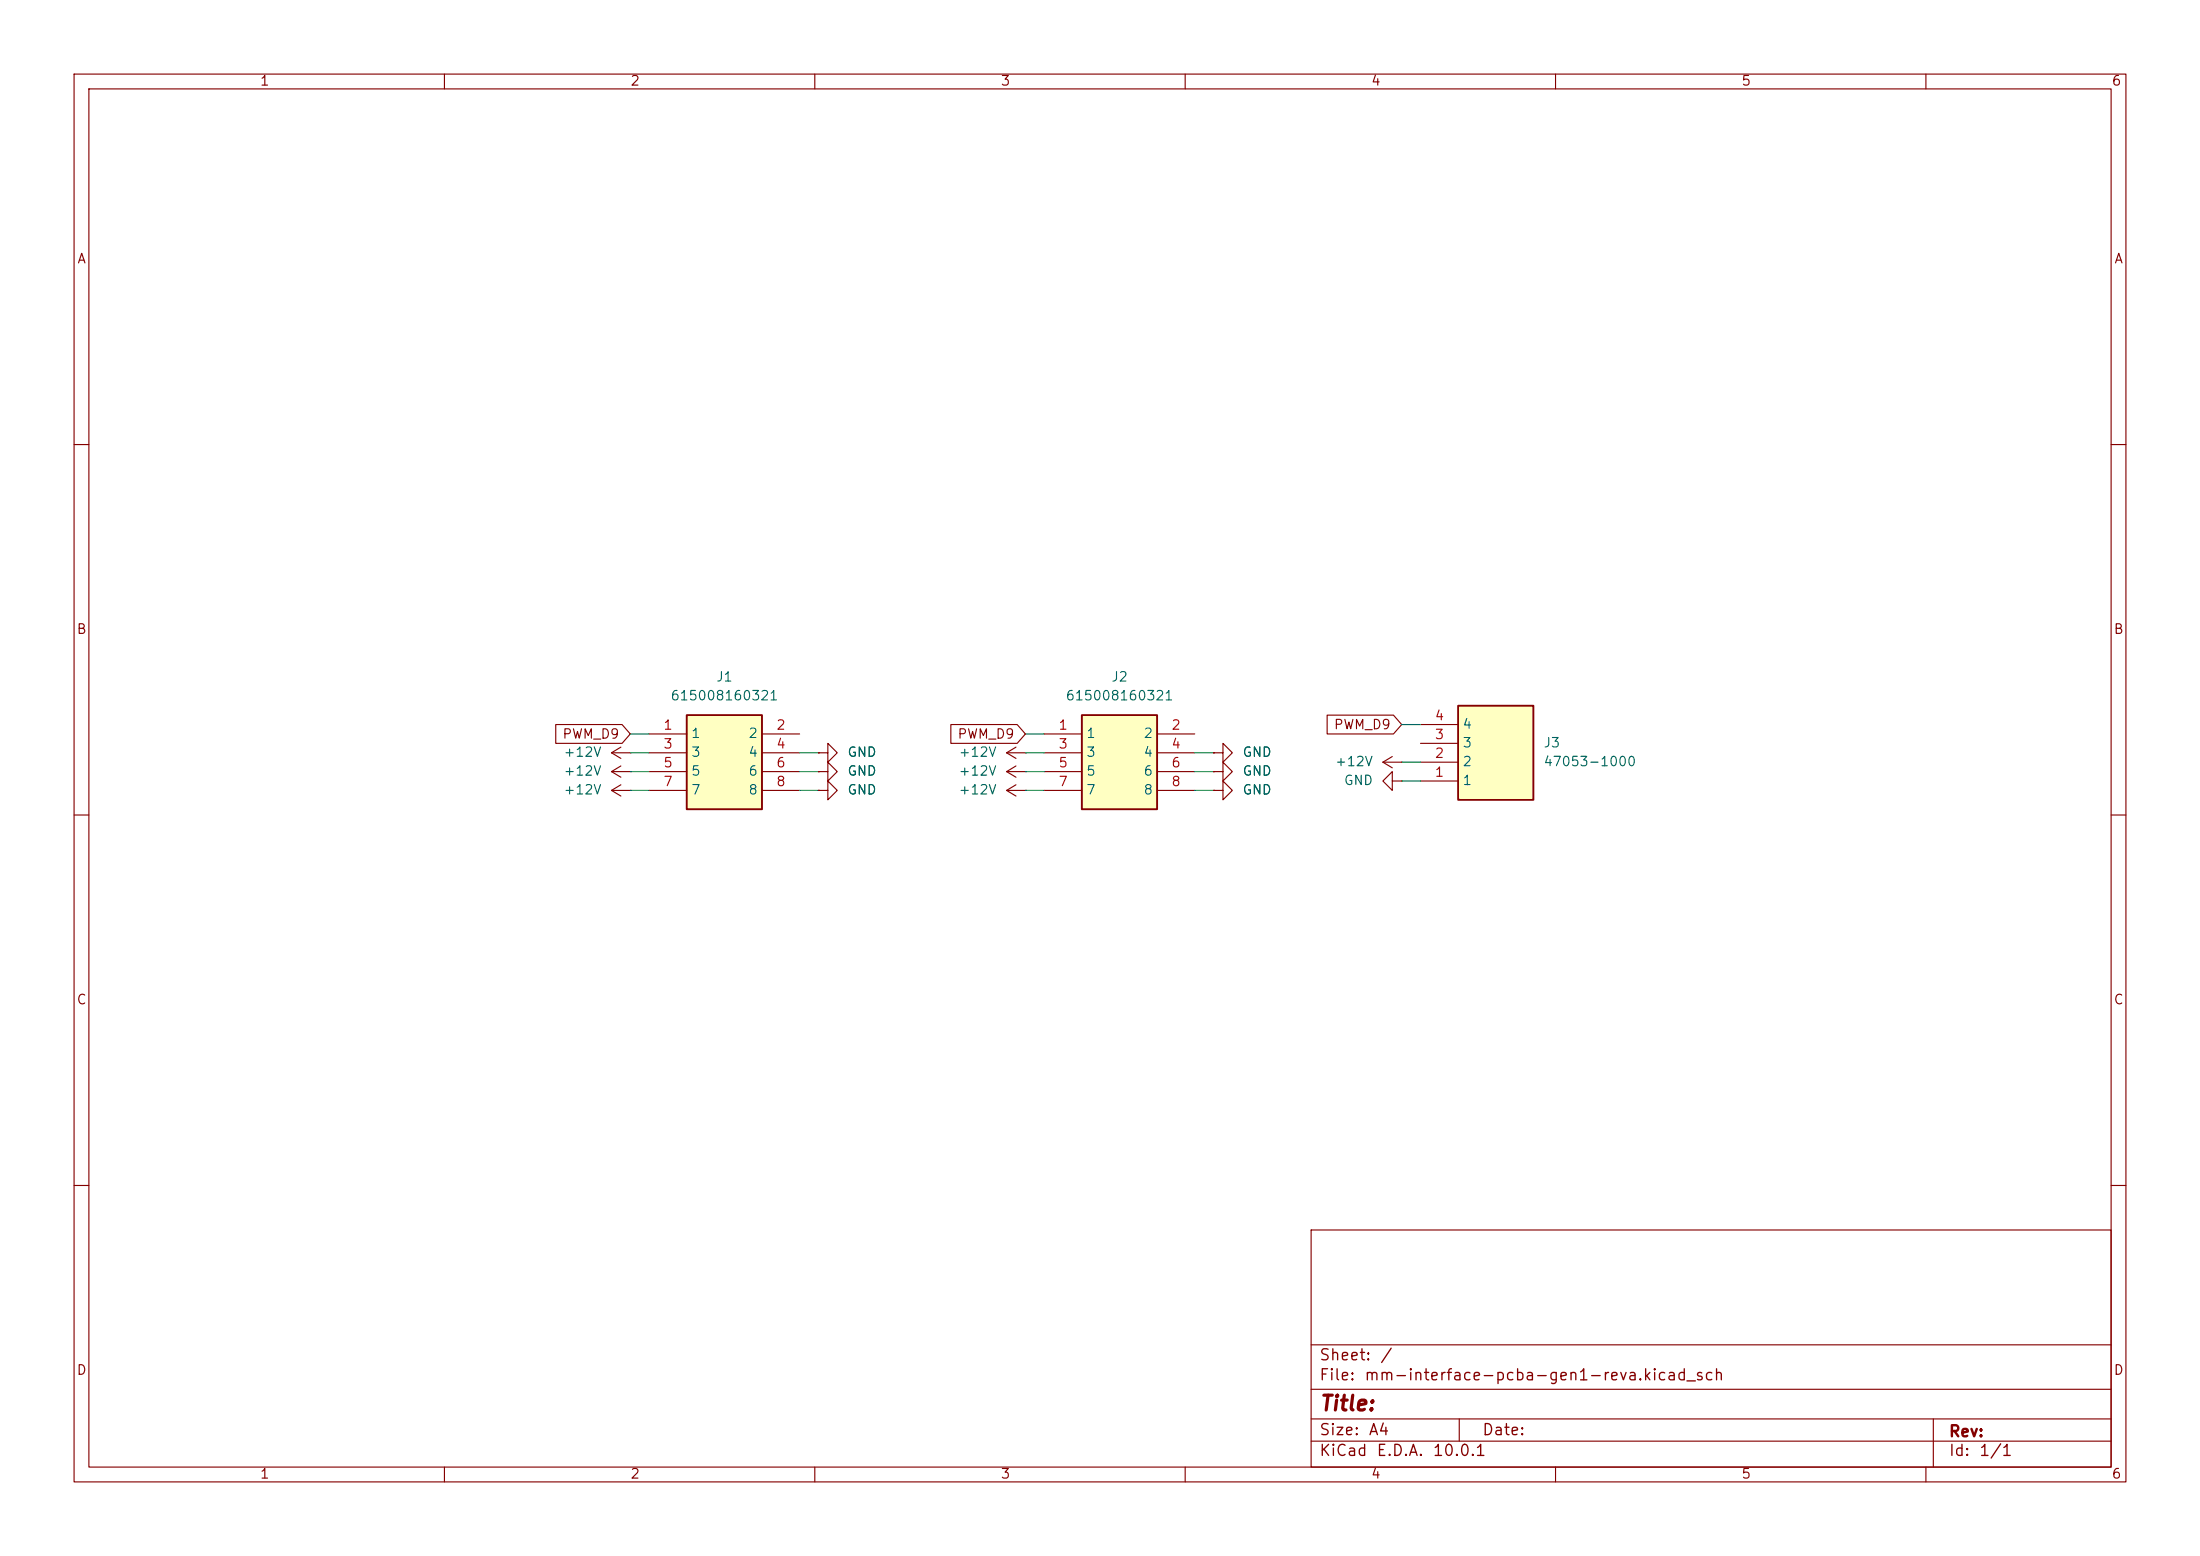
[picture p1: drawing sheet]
(kicad_sch
 (version 20231120)
 (generator "eeschema")
 (generator_version "8.0")
 (paper "A4")
 (lib_symbols
  (symbol "47053-1000:47053-1000" (exclude_from_sim no) (in_bom yes) (on_board yes)
   (property "Reference" "J" (at 16.51 7.62 0) (effects (font (size 1.27 1.27)) (justify left top)))
   (property "Value" "47053-1000" (at 16.51 5.08 0) (effects (font (size 1.27 1.27)) (justify left top)))
   (property "Footprint" "470531000" (at 16.51 -94.92 0) (effects (font (size 1.27 1.27)) (justify left top) (hide yes)))
   (property "Datasheet" "http://www.molex.com/pdm_docs/sd/470531000_sd.pdf" (at 16.51 -194.92 0) (effects (font (size 1.27 1.27)) (justify left top) (hide yes)))
   (property "Description" "MOLEX - 47053-1000 - HEADER, 4POS, 1ROW, 2.54MM" (at 0 0 0) (effects (font (size 1.27 1.27)) (hide yes)))
   (property "Height" "8" (at 16.51 -394.92 0) (effects (font (size 1.27 1.27)) (justify left top) (hide yes)))
   (property "Mouser Part Number" "538-47053-1000" (at 16.51 -494.92 0) (effects (font (size 1.27 1.27)) (justify left top) (hide yes)))
   (property "Mouser Price/Stock" "https://www.mouser.co.uk/ProductDetail/Molex/47053-1000?qs=ph4zPCVRuvqoDX7hrEhxNA%3D%3D" (at 16.51 -594.92 0) (effects (font (size 1.27 1.27)) (justify left top) (hide yes)))
   (property "Manufacturer_Name" "Molex" (at 16.51 -694.92 0) (effects (font (size 1.27 1.27)) (justify left top) (hide yes)))
   (property "Manufacturer_Part_Number" "47053-1000" (at 16.51 -794.92 0) (effects (font (size 1.27 1.27)) (justify left top) (hide yes)))
   (symbol "47053-1000_1_1"
    (rectangle (start 5.08 2.54) (end 15.24 -10.16) (stroke (width 0.254) (type default)) (fill (type background)))
    (pin passive line (at 0 -7.62 0) (length 5.08) (name "1" (effects (font (size 1.27 1.27)))) (number "1" (effects (font (size 1.27 1.27)))))
    (pin passive line (at 0 -5.08 0) (length 5.08) (name "2" (effects (font (size 1.27 1.27)))) (number "2" (effects (font (size 1.27 1.27)))))
    (pin passive line (at 0 -2.54 0) (length 5.08) (name "3" (effects (font (size 1.27 1.27)))) (number "3" (effects (font (size 1.27 1.27)))))
    (pin passive line (at 0 0 0) (length 5.08) (name "4" (effects (font (size 1.27 1.27)))) (number "4" (effects (font (size 1.27 1.27)))))))
  (symbol "615008160321:615008160321" (exclude_from_sim no) (in_bom yes) (on_board yes)
   (property "Reference" "J" (at 16.51 7.62 0) (effects (font (size 1.27 1.27)) (justify left top)))
   (property "Value" "615008160321" (at 16.51 5.08 0) (effects (font (size 1.27 1.27)) (justify left top)))
   (property "Footprint" "615008160321" (at 16.51 -94.92 0) (effects (font (size 1.27 1.27)) (justify left top) (hide yes)))
   (property "Datasheet" "https://www.we-online.com/components/products/datasheet/615008160321.pdf" (at 16.51 -194.92 0) (effects (font (size 1.27 1.27)) (justify left top) (hide yes)))
   (property "Description" "Modular Connectors / Ethernet Connectors WR-MJ_8P8C_THT_Vertical" (at 0 0 0) (effects (font (size 1.27 1.27)) (hide yes)))
   (property "Height" "16.35" (at 16.51 -394.92 0) (effects (font (size 1.27 1.27)) (justify left top) (hide yes)))
   (property "Mouser Part Number" "710-615008160321" (at 16.51 -494.92 0) (effects (font (size 1.27 1.27)) (justify left top) (hide yes)))
   (property "Mouser Price/Stock" "https://www.mouser.co.uk/ProductDetail/Wurth-Elektronik/615008160321?qs=OlC7AqGiEDmnhkTBXznxsQ%3D%3D" (at 16.51 -594.92 0) (effects (font (size 1.27 1.27)) (justify left top) (hide yes)))
   (property "Manufacturer_Name" "Wurth Elektronik" (at 16.51 -694.92 0) (effects (font (size 1.27 1.27)) (justify left top) (hide yes)))
   (property "Manufacturer_Part_Number" "615008160321" (at 16.51 -794.92 0) (effects (font (size 1.27 1.27)) (justify left top) (hide yes)))
   (symbol "615008160321_1_1"
    (rectangle (start 5.08 2.54) (end 15.24 -10.16) (stroke (width 0.254) (type default)) (fill (type background)))
    (pin passive line (at 0 0 0) (length 5.08) (name "1" (effects (font (size 1.27 1.27)))) (number "1" (effects (font (size 1.27 1.27)))))
    (pin passive line (at 20.32 0 180) (length 5.08) (name "2" (effects (font (size 1.27 1.27)))) (number "2" (effects (font (size 1.27 1.27)))))
    (pin passive line (at 0 -2.54 0) (length 5.08) (name "3" (effects (font (size 1.27 1.27)))) (number "3" (effects (font (size 1.27 1.27)))))
    (pin passive line (at 20.32 -2.54 180) (length 5.08) (name "4" (effects (font (size 1.27 1.27)))) (number "4" (effects (font (size 1.27 1.27)))))
    (pin passive line (at 0 -5.08 0) (length 5.08) (name "5" (effects (font (size 1.27 1.27)))) (number "5" (effects (font (size 1.27 1.27)))))
    (pin passive line (at 20.32 -5.08 180) (length 5.08) (name "6" (effects (font (size 1.27 1.27)))) (number "6" (effects (font (size 1.27 1.27)))))
    (pin passive line (at 0 -7.62 0) (length 5.08) (name "7" (effects (font (size 1.27 1.27)))) (number "7" (effects (font (size 1.27 1.27)))))
    (pin passive line (at 20.32 -7.62 180) (length 5.08) (name "8" (effects (font (size 1.27 1.27)))) (number "8" (effects (font (size 1.27 1.27)))))))
  (symbol "power:+12V"
   (power)
   (pin_numbers hide)
   (pin_names
    (offset 0) hide) (exclude_from_sim no) (in_bom yes) (on_board yes)
   (property "Reference" "#PWR" (at 0 -3.81 0) (effects (font (size 1.27 1.27)) (hide yes)))
   (property "Value" "+12V" (at 0 3.556 0) (effects (font (size 1.27 1.27))))
   (property "Footprint" "" (at 0 0 0) (effects (font (size 1.27 1.27)) (hide yes)))
   (property "Datasheet" "" (at 0 0 0) (effects (font (size 1.27 1.27)) (hide yes)))
   (property "Description" "Power symbol creates a global label with name \"+12V\"" (at 0 0 0) (effects (font (size 1.27 1.27)) (hide yes)))
   (symbol "+12V_0_1"
    (polyline (pts (xy -0.762 1.27) (xy 0 2.54)) (stroke (width 0) (type default)) (fill (type none)))
    (polyline (pts (xy 0 0) (xy 0 2.54)) (stroke (width 0) (type default)) (fill (type none)))
    (polyline (pts (xy 0 2.54) (xy 0.762 1.27)) (stroke (width 0) (type default)) (fill (type none))))
   (symbol "+12V_1_1"
    (pin power_in line (at 0 0 90) (length 0) (name "~" (effects (font (size 1.27 1.27)))) (number "1" (effects (font (size 1.27 1.27)))))))
  (symbol "power:GND"
   (power)
   (pin_numbers hide)
   (pin_names
    (offset 0) hide) (exclude_from_sim no) (in_bom yes) (on_board yes)
   (property "Reference" "#PWR" (at 0 -6.35 0) (effects (font (size 1.27 1.27)) (hide yes)))
   (property "Value" "GND" (at 0 -3.81 0) (effects (font (size 1.27 1.27))))
   (property "Footprint" "" (at 0 0 0) (effects (font (size 1.27 1.27)) (hide yes)))
   (property "Datasheet" "" (at 0 0 0) (effects (font (size 1.27 1.27)) (hide yes)))
   (property "Description" "Power symbol creates a global label with name \"GND\" , ground" (at 0 0 0) (effects (font (size 1.27 1.27)) (hide yes)))
   (symbol "GND_0_1"
    (polyline (pts (xy 0 0) (xy 0 -1.27) (xy 1.27 -1.27) (xy 0 -2.54) (xy -1.27 -1.27) (xy 0 -1.27)) (stroke (width 0) (type default)) (fill (type none))))
   (symbol "GND_1_1"
    (pin power_in line (at 0 0 270) (length 0) (name "~" (effects (font (size 1.27 1.27)))) (number "1" (effects (font (size 1.27 1.27))))))))
 (wire
  (pts (xy 85.09 99.06) (xy 87.63 99.06))
  (stroke (width 0) (type default)))
 (wire
  (pts (xy 161.29 104.14) (xy 163.83 104.14))
  (stroke (width 0) (type default)))
 (wire
  (pts (xy 85.09 101.6) (xy 87.63 101.6))
  (stroke (width 0) (type default)))
 (wire
  (pts (xy 107.95 101.6) (xy 110.49 101.6))
  (stroke (width 0) (type default)))
 (wire
  (pts (xy 107.95 106.68) (xy 110.49 106.68))
  (stroke (width 0) (type default)))
 (wire
  (pts (xy 138.43 101.6) (xy 140.97 101.6))
  (stroke (width 0) (type default)))
 (wire
  (pts (xy 189.23 102.87) (xy 191.77 102.87))
  (stroke (width 0) (type default)))
 (wire
  (pts (xy 138.43 99.06) (xy 140.97 99.06))
  (stroke (width 0) (type default)))
 (wire
  (pts (xy 161.29 101.6) (xy 163.83 101.6))
  (stroke (width 0) (type default)))
 (wire
  (pts (xy 161.29 106.68) (xy 163.83 106.68))
  (stroke (width 0) (type default)))
 (wire
  (pts (xy 138.43 104.14) (xy 140.97 104.14))
  (stroke (width 0) (type default)))
 (wire
  (pts (xy 85.09 106.68) (xy 87.63 106.68))
  (stroke (width 0) (type default)))
 (wire
  (pts (xy 85.09 104.14) (xy 87.63 104.14))
  (stroke (width 0) (type default)))
 (wire
  (pts (xy 107.95 104.14) (xy 110.49 104.14))
  (stroke (width 0) (type default)))
 (wire
  (pts (xy 189.23 97.79) (xy 191.77 97.79))
  (stroke (width 0) (type default)))
 (wire
  (pts (xy 138.43 106.68) (xy 140.97 106.68))
  (stroke (width 0) (type default)))
 (wire
  (pts (xy 189.23 105.41) (xy 191.77 105.41))
  (stroke (width 0) (type default)))
 (global_label "PWM_D9"
  (shape input)
  (at 189.23 97.79 180)
  (fields_autoplaced yes)
  (effects (font (size 1.27 1.27)) (justify right))
  (property "Intersheetrefs" "${INTERSHEET_REFS}" (at 178.6249 97.79 0) (effects (font (size 1.27 1.27)) (justify right) (hide yes))))
 (global_label "PWM_D9"
  (shape input)
  (at 85.09 99.06 180)
  (fields_autoplaced yes)
  (effects (font (size 1.27 1.27)) (justify right))
  (property "Intersheetrefs" "${INTERSHEET_REFS}" (at 74.4849 99.06 0) (effects (font (size 1.27 1.27)) (justify right) (hide yes))))
 (global_label "PWM_D9"
  (shape input)
  (at 138.43 99.06 180)
  (fields_autoplaced yes)
  (effects (font (size 1.27 1.27)) (justify right))
  (property "Intersheetrefs" "${INTERSHEET_REFS}" (at 127.8249 99.06 0) (effects (font (size 1.27 1.27)) (justify right) (hide yes))))
 (symbol
  (lib_id "power:GND")
  (at 110.49 106.68 90)
  (unit 1)
  (exclude_from_sim no)
  (in_bom yes)
  (on_board yes)
  (dnp no)
  (fields_autoplaced yes)
  (property "Reference" "#PWR06" (at 116.84 106.68 0) (effects (font (size 1.27 1.27)) (hide yes)))
  (property "Value" "GND" (at 114.3 106.6799 90) (effects (font (size 1.27 1.27)) (justify right)))
  (property "Footprint" "" (at 110.49 106.68 0) (effects (font (size 1.27 1.27)) (hide yes)))
  (property "Datasheet" "" (at 110.49 106.68 0) (effects (font (size 1.27 1.27)) (hide yes)))
  (property "Description" "Power symbol creates a global label with name \"GND\" , ground" (at 110.49 106.68 0) (effects (font (size 1.27 1.27)) (hide yes)))
  (pin "1"))
 (symbol
  (lib_id "power:+12V")
  (at 138.43 104.14 90)
  (unit 1)
  (exclude_from_sim no)
  (in_bom yes)
  (on_board yes)
  (dnp no)
  (fields_autoplaced yes)
  (property "Reference" "#PWR08" (at 142.24 104.14 0) (effects (font (size 1.27 1.27)) (hide yes)))
  (property "Value" "+12V" (at 134.62 104.1399 90) (effects (font (size 1.27 1.27)) (justify left)))
  (property "Footprint" "" (at 138.43 104.14 0) (effects (font (size 1.27 1.27)) (hide yes)))
  (property "Datasheet" "" (at 138.43 104.14 0) (effects (font (size 1.27 1.27)) (hide yes)))
  (property "Description" "Power symbol creates a global label with name \"+12V\"" (at 138.43 104.14 0) (effects (font (size 1.27 1.27)) (hide yes)))
  (pin "1"))
 (symbol
  (lib_id "power:+12V")
  (at 138.43 101.6 90)
  (unit 1)
  (exclude_from_sim no)
  (in_bom yes)
  (on_board yes)
  (dnp no)
  (fields_autoplaced yes)
  (property "Reference" "#PWR07" (at 142.24 101.6 0) (effects (font (size 1.27 1.27)) (hide yes)))
  (property "Value" "+12V" (at 134.62 101.5999 90) (effects (font (size 1.27 1.27)) (justify left)))
  (property "Footprint" "" (at 138.43 101.6 0) (effects (font (size 1.27 1.27)) (hide yes)))
  (property "Datasheet" "" (at 138.43 101.6 0) (effects (font (size 1.27 1.27)) (hide yes)))
  (property "Description" "Power symbol creates a global label with name \"+12V\"" (at 138.43 101.6 0) (effects (font (size 1.27 1.27)) (hide yes)))
  (pin "1"))
 (symbol
  (lib_id "power:+12V")
  (at 189.23 102.87 90)
  (unit 1)
  (exclude_from_sim no)
  (in_bom yes)
  (on_board yes)
  (dnp no)
  (fields_autoplaced yes)
  (property "Reference" "#PWR013" (at 193.04 102.87 0) (effects (font (size 1.27 1.27)) (hide yes)))
  (property "Value" "+12V" (at 185.42 102.8699 90) (effects (font (size 1.27 1.27)) (justify left)))
  (property "Footprint" "" (at 189.23 102.87 0) (effects (font (size 1.27 1.27)) (hide yes)))
  (property "Datasheet" "" (at 189.23 102.87 0) (effects (font (size 1.27 1.27)) (hide yes)))
  (property "Description" "Power symbol creates a global label with name \"+12V\"" (at 189.23 102.87 0) (effects (font (size 1.27 1.27)) (hide yes)))
  (pin "1"))
 (symbol
  (lib_id "power:GND")
  (at 163.83 106.68 90)
  (unit 1)
  (exclude_from_sim no)
  (in_bom yes)
  (on_board yes)
  (dnp no)
  (fields_autoplaced yes)
  (property "Reference" "#PWR012" (at 170.18 106.68 0) (effects (font (size 1.27 1.27)) (hide yes)))
  (property "Value" "GND" (at 167.64 106.6799 90) (effects (font (size 1.27 1.27)) (justify right)))
  (property "Footprint" "" (at 163.83 106.68 0) (effects (font (size 1.27 1.27)) (hide yes)))
  (property "Datasheet" "" (at 163.83 106.68 0) (effects (font (size 1.27 1.27)) (hide yes)))
  (property "Description" "Power symbol creates a global label with name \"GND\" , ground" (at 163.83 106.68 0) (effects (font (size 1.27 1.27)) (hide yes)))
  (pin "1"))
 (symbol
  (lib_id "power:GND")
  (at 163.83 104.14 90)
  (unit 1)
  (exclude_from_sim no)
  (in_bom yes)
  (on_board yes)
  (dnp no)
  (fields_autoplaced yes)
  (property "Reference" "#PWR011" (at 170.18 104.14 0) (effects (font (size 1.27 1.27)) (hide yes)))
  (property "Value" "GND" (at 167.64 104.1399 90) (effects (font (size 1.27 1.27)) (justify right)))
  (property "Footprint" "" (at 163.83 104.14 0) (effects (font (size 1.27 1.27)) (hide yes)))
  (property "Datasheet" "" (at 163.83 104.14 0) (effects (font (size 1.27 1.27)) (hide yes)))
  (property "Description" "Power symbol creates a global label with name \"GND\" , ground" (at 163.83 104.14 0) (effects (font (size 1.27 1.27)) (hide yes)))
  (pin "1"))
 (symbol
  (lib_id "power:+12V")
  (at 85.09 101.6 90)
  (unit 1)
  (exclude_from_sim no)
  (in_bom yes)
  (on_board yes)
  (dnp no)
  (fields_autoplaced yes)
  (property "Reference" "#PWR01" (at 88.9 101.6 0) (effects (font (size 1.27 1.27)) (hide yes)))
  (property "Value" "+12V" (at 81.28 101.5999 90) (effects (font (size 1.27 1.27)) (justify left)))
  (property "Footprint" "" (at 85.09 101.6 0) (effects (font (size 1.27 1.27)) (hide yes)))
  (property "Datasheet" "" (at 85.09 101.6 0) (effects (font (size 1.27 1.27)) (hide yes)))
  (property "Description" "Power symbol creates a global label with name \"+12V\"" (at 85.09 101.6 0) (effects (font (size 1.27 1.27)) (hide yes)))
  (pin "1"))
 (symbol
  (lib_id "power:GND")
  (at 110.49 104.14 90)
  (unit 1)
  (exclude_from_sim no)
  (in_bom yes)
  (on_board yes)
  (dnp no)
  (fields_autoplaced yes)
  (property "Reference" "#PWR05" (at 116.84 104.14 0) (effects (font (size 1.27 1.27)) (hide yes)))
  (property "Value" "GND" (at 114.3 104.1399 90) (effects (font (size 1.27 1.27)) (justify right)))
  (property "Footprint" "" (at 110.49 104.14 0) (effects (font (size 1.27 1.27)) (hide yes)))
  (property "Datasheet" "" (at 110.49 104.14 0) (effects (font (size 1.27 1.27)) (hide yes)))
  (property "Description" "Power symbol creates a global label with name \"GND\" , ground" (at 110.49 104.14 0) (effects (font (size 1.27 1.27)) (hide yes)))
  (pin "1"))
 (symbol
  (lib_id "power:GND")
  (at 110.49 101.6 90)
  (unit 1)
  (exclude_from_sim no)
  (in_bom yes)
  (on_board yes)
  (dnp no)
  (fields_autoplaced yes)
  (property "Reference" "#PWR04" (at 116.84 101.6 0) (effects (font (size 1.27 1.27)) (hide yes)))
  (property "Value" "GND" (at 114.3 101.5999 90) (effects (font (size 1.27 1.27)) (justify right)))
  (property "Footprint" "" (at 110.49 101.6 0) (effects (font (size 1.27 1.27)) (hide yes)))
  (property "Datasheet" "" (at 110.49 101.6 0) (effects (font (size 1.27 1.27)) (hide yes)))
  (property "Description" "Power symbol creates a global label with name \"GND\" , ground" (at 110.49 101.6 0) (effects (font (size 1.27 1.27)) (hide yes)))
  (pin "1"))
 (symbol
  (lib_id "power:GND")
  (at 163.83 101.6 90)
  (unit 1)
  (exclude_from_sim no)
  (in_bom yes)
  (on_board yes)
  (dnp no)
  (fields_autoplaced yes)
  (property "Reference" "#PWR010" (at 170.18 101.6 0) (effects (font (size 1.27 1.27)) (hide yes)))
  (property "Value" "GND" (at 167.64 101.5999 90) (effects (font (size 1.27 1.27)) (justify right)))
  (property "Footprint" "" (at 163.83 101.6 0) (effects (font (size 1.27 1.27)) (hide yes)))
  (property "Datasheet" "" (at 163.83 101.6 0) (effects (font (size 1.27 1.27)) (hide yes)))
  (property "Description" "Power symbol creates a global label with name \"GND\" , ground" (at 163.83 101.6 0) (effects (font (size 1.27 1.27)) (hide yes)))
  (pin "1"))
 (symbol
  (lib_id "power:+12V")
  (at 85.09 104.14 90)
  (unit 1)
  (exclude_from_sim no)
  (in_bom yes)
  (on_board yes)
  (dnp no)
  (fields_autoplaced yes)
  (property "Reference" "#PWR02" (at 88.9 104.14 0) (effects (font (size 1.27 1.27)) (hide yes)))
  (property "Value" "+12V" (at 81.28 104.1399 90) (effects (font (size 1.27 1.27)) (justify left)))
  (property "Footprint" "" (at 85.09 104.14 0) (effects (font (size 1.27 1.27)) (hide yes)))
  (property "Datasheet" "" (at 85.09 104.14 0) (effects (font (size 1.27 1.27)) (hide yes)))
  (property "Description" "Power symbol creates a global label with name \"+12V\"" (at 85.09 104.14 0) (effects (font (size 1.27 1.27)) (hide yes)))
  (pin "1"))
 (symbol
  (lib_id "power:+12V")
  (at 138.43 106.68 90)
  (unit 1)
  (exclude_from_sim no)
  (in_bom yes)
  (on_board yes)
  (dnp no)
  (fields_autoplaced yes)
  (property "Reference" "#PWR09" (at 142.24 106.68 0) (effects (font (size 1.27 1.27)) (hide yes)))
  (property "Value" "+12V" (at 134.62 106.6799 90) (effects (font (size 1.27 1.27)) (justify left)))
  (property "Footprint" "" (at 138.43 106.68 0) (effects (font (size 1.27 1.27)) (hide yes)))
  (property "Datasheet" "" (at 138.43 106.68 0) (effects (font (size 1.27 1.27)) (hide yes)))
  (property "Description" "Power symbol creates a global label with name \"+12V\"" (at 138.43 106.68 0) (effects (font (size 1.27 1.27)) (hide yes)))
  (pin "1"))
 (symbol
  (lib_id "power:GND")
  (at 189.23 105.41 270)
  (unit 1)
  (exclude_from_sim no)
  (in_bom yes)
  (on_board yes)
  (dnp no)
  (fields_autoplaced yes)
  (property "Reference" "#PWR014" (at 182.88 105.41 0) (effects (font (size 1.27 1.27)) (hide yes)))
  (property "Value" "GND" (at 185.42 105.4099 90) (effects (font (size 1.27 1.27)) (justify right)))
  (property "Footprint" "" (at 189.23 105.41 0) (effects (font (size 1.27 1.27)) (hide yes)))
  (property "Datasheet" "" (at 189.23 105.41 0) (effects (font (size 1.27 1.27)) (hide yes)))
  (property "Description" "Power symbol creates a global label with name \"GND\" , ground" (at 189.23 105.41 0) (effects (font (size 1.27 1.27)) (hide yes)))
  (pin "1"))
 (symbol
  (lib_id "power:+12V")
  (at 85.09 106.68 90)
  (unit 1)
  (exclude_from_sim no)
  (in_bom yes)
  (on_board yes)
  (dnp no)
  (fields_autoplaced yes)
  (property "Reference" "#PWR03" (at 88.9 106.68 0) (effects (font (size 1.27 1.27)) (hide yes)))
  (property "Value" "+12V" (at 81.28 106.6799 90) (effects (font (size 1.27 1.27)) (justify left)))
  (property "Footprint" "" (at 85.09 106.68 0) (effects (font (size 1.27 1.27)) (hide yes)))
  (property "Datasheet" "" (at 85.09 106.68 0) (effects (font (size 1.27 1.27)) (hide yes)))
  (property "Description" "Power symbol creates a global label with name \"+12V\"" (at 85.09 106.68 0) (effects (font (size 1.27 1.27)) (hide yes)))
  (pin "1"))
 (symbol
  (lib_id "615008160321:615008160321")
  (at 140.97 99.06 0)
  (unit 1)
  (exclude_from_sim no)
  (in_bom yes)
  (on_board yes)
  (dnp no)
  (fields_autoplaced yes)
  (property "Reference" "J2" (at 151.13 91.44 0) (effects (font (size 1.27 1.27))))
  (property "Value" "615008160321" (at 151.13 93.98 0) (effects (font (size 1.27 1.27))))
  (property "Footprint" "615008160321:615008160321" (at 157.48 193.98 0) (effects (font (size 1.27 1.27)) (justify left top) (hide yes)))
  (property "Datasheet" "https://www.we-online.com/components/products/datasheet/615008160321.pdf" (at 157.48 293.98 0) (effects (font (size 1.27 1.27)) (justify left top) (hide yes)))
  (property "Description" "Modular Connectors / Ethernet Connectors WR-MJ_8P8C_THT_Vertical" (at 140.97 99.06 0) (effects (font (size 1.27 1.27)) (hide yes)))
  (property "Height" "16.35" (at 157.48 493.98 0) (effects (font (size 1.27 1.27)) (justify left top) (hide yes)))
  (property "Mouser Part Number" "710-615008160321" (at 157.48 593.98 0) (effects (font (size 1.27 1.27)) (justify left top) (hide yes)))
  (property "Mouser Price/Stock" "https://www.mouser.co.uk/ProductDetail/Wurth-Elektronik/615008160321?qs=OlC7AqGiEDmnhkTBXznxsQ%3D%3D" (at 157.48 693.98 0) (effects (font (size 1.27 1.27)) (justify left top) (hide yes)))
  (property "Manufacturer_Name" "Wurth Elektronik" (at 157.48 793.98 0) (effects (font (size 1.27 1.27)) (justify left top) (hide yes)))
  (property "Manufacturer_Part_Number" "615008160321" (at 157.48 893.98 0) (effects (font (size 1.27 1.27)) (justify left top) (hide yes)))
  (pin "1")
  (pin "4")
  (pin "8")
  (pin "2")
  (pin "3")
  (pin "7")
  (pin "6")
  (pin "5"))
 (symbol
  (lib_id "615008160321:615008160321")
  (at 87.63 99.06 0)
  (unit 1)
  (exclude_from_sim no)
  (in_bom yes)
  (on_board yes)
  (dnp no)
  (fields_autoplaced yes)
  (property "Reference" "J1" (at 97.79 91.44 0) (effects (font (size 1.27 1.27))))
  (property "Value" "615008160321" (at 97.79 93.98 0) (effects (font (size 1.27 1.27))))
  (property "Footprint" "615008160321:615008160321" (at 104.14 193.98 0) (effects (font (size 1.27 1.27)) (justify left top) (hide yes)))
  (property "Datasheet" "https://www.we-online.com/components/products/datasheet/615008160321.pdf" (at 104.14 293.98 0) (effects (font (size 1.27 1.27)) (justify left top) (hide yes)))
  (property "Description" "Modular Connectors / Ethernet Connectors WR-MJ_8P8C_THT_Vertical" (at 87.63 99.06 0) (effects (font (size 1.27 1.27)) (hide yes)))
  (property "Height" "16.35" (at 104.14 493.98 0) (effects (font (size 1.27 1.27)) (justify left top) (hide yes)))
  (property "Mouser Part Number" "710-615008160321" (at 104.14 593.98 0) (effects (font (size 1.27 1.27)) (justify left top) (hide yes)))
  (property "Mouser Price/Stock" "https://www.mouser.co.uk/ProductDetail/Wurth-Elektronik/615008160321?qs=OlC7AqGiEDmnhkTBXznxsQ%3D%3D" (at 104.14 693.98 0) (effects (font (size 1.27 1.27)) (justify left top) (hide yes)))
  (property "Manufacturer_Name" "Wurth Elektronik" (at 104.14 793.98 0) (effects (font (size 1.27 1.27)) (justify left top) (hide yes)))
  (property "Manufacturer_Part_Number" "615008160321" (at 104.14 893.98 0) (effects (font (size 1.27 1.27)) (justify left top) (hide yes)))
  (pin "1")
  (pin "4")
  (pin "8")
  (pin "2")
  (pin "3")
  (pin "7")
  (pin "6")
  (pin "5"))
 (symbol
  (lib_id "47053-1000:47053-1000")
  (at 191.77 97.79 0)
  (unit 1)
  (exclude_from_sim no)
  (in_bom yes)
  (on_board yes)
  (dnp no)
  (fields_autoplaced yes)
  (property "Reference" "J3" (at 208.28 100.3299 0) (effects (font (size 1.27 1.27)) (justify left)))
  (property "Value" "47053-1000" (at 208.28 102.8699 0) (effects (font (size 1.27 1.27)) (justify left)))
  (property "Footprint" "47053-1000:470531000" (at 208.28 192.71 0) (effects (font (size 1.27 1.27)) (justify left top) (hide yes)))
  (property "Datasheet" "http://www.molex.com/pdm_docs/sd/470531000_sd.pdf" (at 208.28 292.71 0) (effects (font (size 1.27 1.27)) (justify left top) (hide yes)))
  (property "Description" "MOLEX - 47053-1000 - HEADER, 4POS, 1ROW, 2.54MM" (at 191.77 97.79 0) (effects (font (size 1.27 1.27)) (hide yes)))
  (property "Height" "8" (at 208.28 492.71 0) (effects (font (size 1.27 1.27)) (justify left top) (hide yes)))
  (property "Mouser Part Number" "538-47053-1000" (at 208.28 592.71 0) (effects (font (size 1.27 1.27)) (justify left top) (hide yes)))
  (property "Mouser Price/Stock" "https://www.mouser.co.uk/ProductDetail/Molex/47053-1000?qs=ph4zPCVRuvqoDX7hrEhxNA%3D%3D" (at 208.28 692.71 0) (effects (font (size 1.27 1.27)) (justify left top) (hide yes)))
  (property "Manufacturer_Name" "Molex" (at 208.28 792.71 0) (effects (font (size 1.27 1.27)) (justify left top) (hide yes)))
  (property "Manufacturer_Part_Number" "47053-1000" (at 208.28 892.71 0) (effects (font (size 1.27 1.27)) (justify left top) (hide yes)))
  (pin "2")
  (pin "4")
  (pin "3")
  (pin "1"))
 (sheet_instances
  (path ""
   (page "1"))))
